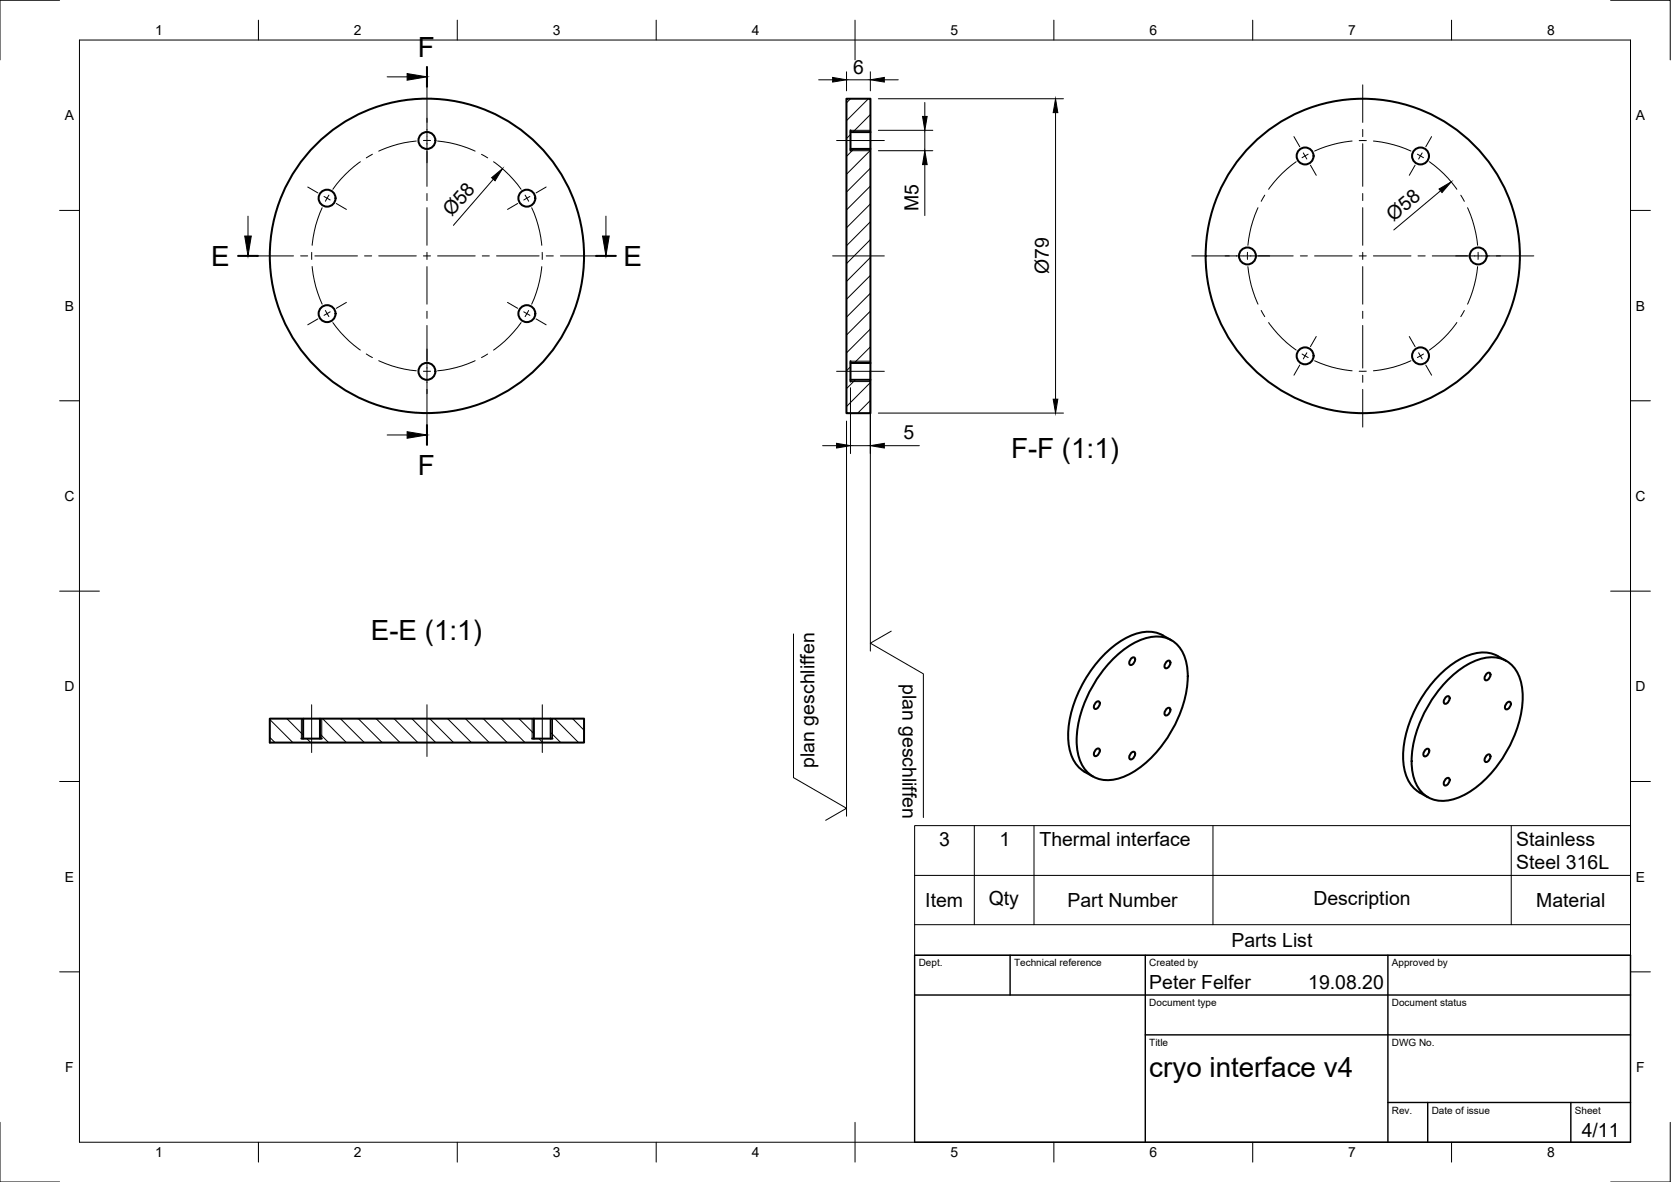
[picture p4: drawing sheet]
<svg xmlns="http://www.w3.org/2000/svg" width="420mm" height="297mm" viewBox="0 0 420 297" stroke-linecap="round" stroke-linejoin="round" font-family="sans-serif">
<!-- layer: Visible -->
<g fill="none" stroke="#000" stroke-width=".51">
<path d="M213.8 33.2h5.1v-8.4h-6.1v79h6.1v-8.4h-5.1M213.8 37.4h5.1v53.8h-5.1M213.8 32.8v5.1M218.9 33.2v4.2M213.8 90.8v5.1M218.9 91.2v4.2M275.5 176.6l.3-.3h.5a1.25 1.25 0 0 1-1 1.8 1.07 1.07 0 0 1 .2-1.5zM279.5 165.9a18.1 18.1 0 0 1 10.6-5.9 7.5 7.5 0 0 1 8.3 6.9 26 26 0 0 1-4.3 17.6 25.4 25.4 0 0 1-12.2 11 7.7 7.7 0 0 1-10.9-6.4 26 26 0 0 1 4.3-17.6 32.3 32.3 0 0 1 4.2-5.6zM284.4 165.5l.3-.2 .5-.1a1.25 1.25 0 0 1-1.1 1.9 1.07 1.07 0 0 1 .3-1.6zM293.3 166.4l.3-.3h.5a1.25 1.25 0 0 1-1.1 1.8 1.07 1.07 0 0 1 .3-1.5zM293.3 178.2l.3-.2 .5-.1a1.25 1.25 0 0 1-1.1 1.9 1.07 1.07 0 0 1 .3-1.6zM294.5 160.9a9.5 9.5 0 0 0-10.6-.9 29.8 29.8 0 0 0-14.3 18.2 18.4 18.4 0 0 0 0 12.2 8.9 8.9 0 0 0 5.2 4.7"/>
<path d="M363.5 175.3l.3-.3h.5a1.25 1.25 0 0 1-1.1 1.8 1.07 1.07 0 0 1 .3-1.5zM363.8 171.2a18.1 18.1 0 0 1 10.5-6 7.5 7.5 0 0 1 8.3 6.9 26 26 0 0 1-4.3 17.6 25.4 25.4 0 0 1-12.2 11 7.7 7.7 0 0 1-10.9-6.3 26 26 0 0 1 4.3-17.7 32.3 32.3 0 0 1 4.3-5.5zM373.7 169.4l.3-.3h.6a1.25 1.25 0 0 1-1.1 1.8 1.07 1.07 0 0 1 .2-1.5zM378.8 166.1a9.5 9.5 0 0 0-10.7-.9 29.8 29.8 0 0 0-14.3 18.2 18.4 18.4 0 0 0 0 12.2 8.9 8.9 0 0 0 5.2 4.7M378.9 176.7l.3-.3h.5a1.25 1.25 0 0 1-1.1 1.8 1.07 1.07 0 0 1 .3-1.5zM75.8 185.6h5.1M76.2 185.6v-5h-8.4v6h79.1v-6h-8.4v5M76.2 180.6h4.3M80.5 185.6v-5h53.7v5M133.8 185.6h5.1M134.2 180.6h4.3M275.5 188.4l.3-.2 .5-.1a1.25 1.25 0 0 1-1 1.9 1.07 1.07 0 0 1 .2-1.6z"/>
<path d="M284.4 189.3l.3-.3h.5a1.25 1.25 0 0 1-1.1 1.8 1.07 1.07 0 0 1 .3-1.5zM358.4 188.5l.2-.2 .6-.1a1.25 1.25 0 0 1-1.1 1.8 1.07 1.07 0 0 1 .3-1.5zM363.5 195.8l.3-.2 .5-.1a1.25 1.25 0 0 1-1.1 1.9 1.07 1.07 0 0 1 .3-1.6zM373.7 189.9l.3-.2 .6-.1a1.25 1.25 0 0 1-1.1 1.9 1.07 1.07 0 0 1 .2-1.6z"/>
<circle cx="107.3" cy="35.3" r="2.13"/>
<circle cx="328.2" cy="39.2" r="2.13"/>
<circle cx="357.2" cy="39.2" r="2.13"/>
<circle cx="82.2" cy="49.8" r="2.13"/>
<circle cx="132.5" cy="49.8" r="2.13"/>
<circle cx="82.2" cy="78.8" r="2.13"/>
<circle cx="107.3" cy="64.3" r="39.5"/>
<circle cx="132.5" cy="78.8" r="2.13"/>
<circle cx="313.7" cy="64.3" r="2.13"/>
<circle cx="342.7" cy="64.3" r="39.5"/>
<circle cx="371.7" cy="64.3" r="2.13"/>
<circle cx="107.3" cy="93.3" r="2.13"/>
<circle cx="328.2" cy="89.4" r="2.13"/>
<circle cx="357.2" cy="89.4" r="2.13"/>
</g>
<!-- layer: Visible Narrow -->
<path d="M213.8 37.9h5.1M213.8 32.8h5.1M213.8 90.8h5.1M213.8 95.9h5.1M75.8 180.6v5M80.9 180.6v5M133.8 180.6v5M138.9 180.6v5" fill="none" stroke="#000" stroke-width=".25"/>
<!-- layer: TitleBlock -->
<path d="M230 240.1h180v46.9h-180zM230 250h180M254 240.1v9.9M288 240.1v46.9M349 240.1v46.9M288 260.1h122M349 277.1h61M359 277.1v9.9M395 277.1v9.9" fill="none" stroke="#000" stroke-width=".36"/>
<!-- layer: Smart Centers -->
<g fill="none" stroke="#000" stroke-width=".25">
<path d="M93.6 38.8l-1.5 .9M104.7 35.4l-4.6 .8-4.9 1.8M106.5 35.3h1.8M107.4 21.3v13M107.4 34.4v12.4M110 35.4l4.6 .8 4.9 1.8M121.1 38.8l1.5 .9M210.4 35.3h12M325.4 34.3l1.4 2.6M327.7 38.4l.9 1.6M328.9 38.7l-1.5 .9M340 35.4l-5.1 1-4.4 1.6"/>
<path d="M341.8 35.3h1.8M342.6 21.3v9.5M342.6 32.5v1.8M342.6 36.1v10.7M345.3 35.4l5.1 1 4.4 1.6M356.4 38.7l1.5 .9M357.6 38.4l-.9 1.6M360 34.3l-1.5 2.6M77.4 47l2.5 1.5M81 52.2l-1.6 4.4-.9 5M81.5 49.4l1.5 .9M82.7 49l-.9 1.6"/>
<path d="M84.6 51.1l2.5 1.5M90.6 40.6l-3.9 3.4-3 3.6M107.4 48.6v1.8M107.4 52.2v9.4M124.1 40.6l3.9 3.4 3 3.6M130.2 51.1l-2.6 1.5M132 49l.9 1.6M133.2 49.4l-1.5 .9M133.7 52.2l1.6 4.4 .9 5M137.3 47l-2.5 1.5M316.3 52.2l-1.7 4.8-.8 4.6M318 49.1l-.9 1.5"/>
<path d="M325.9 40.6l-3.6 3.1-3.3 3.9M329.5 41.5l1.5 2.6M342.6 48.6v1.8M342.6 52.2v9.4M355.8 41.5l-1.4 2.6M359.4 40.6l3.6 3.1 3.3 3.9M367.3 49.1l.9 1.5M369 52.2l1.7 4.8 .8 4.6M64.3 64.3h9.5M75.6 64.3h1.8M78.4 63.4v1.8M78.5 67l.9 5 1.6 4.4"/>
<path d="M79.2 64.3h10.7M81.8 78l.9 1.6M83 78.4l-1.5 .9M87.1 76l-2.5 1.5M91.7 64.3h1.8M95.2 64.3h9.5M106.5 64.3h1.7M107.4 63.4v1.8M107.4 67v9.4M107.4 78.2v1.8M110 64.3h9.5M121.3 64.3h1.7"/>
<path d="M124.8 64.3h10.8M127.6 76l2.6 1.5M131.7 78.4l1.5 .9M132.9 78l-.9 1.6M136.2 67l-.9 5-1.6 4.4M136.3 63.4v1.8M137.3 64.3h1.8M140.9 64.3h9.4M209.4 64.3h13M299.7 64.3h13M312.8 64.3h12.4M313.7 63.4v1.8"/>
<path d="M313.8 67l.8 4.6 1.7 4.8M317.1 78l.9 1.6M327 64.3h1.7M330.5 64.3h9.5M341.8 64.3h1.7M342.6 63.4v1.8M342.6 67v9.4M342.6 78.2v1.8M345.3 64.3h9.5M356.6 64.3h1.8M360.1 64.3h12.5M368.2 78l-.9 1.6"/>
<path d="M371.5 67l-.8 4.6-1.7 4.8M371.7 63.4v1.8M372.6 64.3h13.1M79.9 80.1l-2.5 1.5M83.7 81.1l3 3.6 3.9 3.3M92.1 88.9l1.5 1M95.2 90.6l4.9 1.8 4.6 .8M106.5 93.3h1.8M107.4 81.8v12.4M107.4 94.3v13M119.5 90.6l-4.9 1.8-4.6 .8M122.6 89l-1.5 .9"/>
<path d="M131 81.1l-3 3.6-3.9 3.3M134.8 80.1l2.5 1.5M210.4 93.3h12M319 81.1l3.3 3.9 3.6 3M326.8 91.7l-1.4 2.6M327.4 89l1.5 .9M328.6 88.7l-.9 1.5M330.5 90.7l4.4 1.6 5.1 .9M331 84.6l-1.5 2.5M341.8 93.3h1.7M342.6 81.8v10.7M342.6 94.3v1.8"/>
<path d="M342.6 97.9v9.4M354.4 84.6l1.4 2.5M354.8 90.7l-4.4 1.6-5.1 .9M356.7 88.7l.9 1.5M357.9 89l-1.5 .9M358.5 91.7l1.5 2.6M366.3 81.1l-3.3 3.9-3.6 3M78.4 177.1v12M107.4 177.1v13M136.4 177.1v12"/>
</g>
<!-- layer: Border -->
<g fill="none" stroke="#000" stroke-width=".25">
<path d="M15 .1h-15v15M20 10.1h390v276.9h-390zM65 5.1v5M115 5.1v5M165 5.1v5M215 5.1v10M265 5.1v5M315 5.1v5M365 5.1v5M405 .1h15v15M15 52.9h5M410 52.9h5"/>
<path d="M15 100.7h5M410 100.7h5M15 148.6h10M405 148.6h10M15 196.4h5M410 196.4h5M15 244.2h5M410 244.2h5M0 282.1v14.9h15M65 287v5M115 287v5M165 287v5"/>
<path d="M215 282.1v9.9M265 287v5M315 287v5M365 287v5M420 282.1v14.9h-15"/>
</g>
<!-- layer: Section Lines -->
<path d="M107.4 16.8v5M59.9 64.3h5M149.9 64.3h5M107.4 106.8v5" fill="none" stroke="#000" stroke-width=".51"/>
<path d="M97.3 19.3h5.1M62.4 54.3v5M152.4 54.3v5M97.3 109.3h5.1" fill="none" stroke="#000" stroke-width=".25"/>
<path d="M102.4 18.5l5 .8-5 .9zM61.5 59.3h1.7l-.8 5zM151.5 59.3h1.7l-.8 5zM102.4 108.5l5 .8-5 .8z" fill="#000" stroke="#000" stroke-width=".25"/>
<!-- layer: Hatching -->
<g fill="none" stroke="#000" stroke-width=".25">
<path d="M213.8 24.8l-.9 1M213.8 33.8l-.9 1M214.7 37.4l-1.8 1.9M218.4 24.8l-5.5 5.5M218.8 28.8l-4.3 4.4M218.8 37.8l-5.9 6M218.8 42.3l-5.9 6M218.8 46.8l-5.9 6M218.8 51.3l-5.9 5.9M218.8 55.7l-5.9 6.1M218.8 60.2l-5.9 6M218.8 64.7l-5.9 6"/>
<path d="M218.8 69.2l-5.9 6M218.8 73.7l-5.9 6M218.8 78.2l-5.9 6M213.8 92.2l-.9 1M215.1 95.4l-2.2 2.3M218.8 82.7l-5.9 6M218.8 87.2l-4 4M218.8 96.1l-5.9 6.1M218.8 100.6l-3.1 3.2M67.9 185.3l1.3 1.3M67.9 180.8l5.7 5.8M72.1 180.6l4.1 4.1"/>
<path d="M77.1 185.6l1 1M80.5 184.5l2.1 2.1M81.1 180.6l6 6M85.6 180.6l6 6M90.1 180.6l6 6M94.6 180.6l6 6M99.1 180.6l6 6M103.6 180.6l6 6M108.1 180.6l5.9 6M112.5 180.6l6 6M117 180.6l6 6M121.5 180.6l6 6"/>
<path d="M126 180.6l6 6M130.5 180.6l3.7 3.7M135.5 185.6l1 1M138.5 184.1l2.5 2.5M139.5 180.6l6 6M144 180.6l2.9 2.9"/>
</g>
<!-- layer: FD_Dimensions -->
<g fill="none" stroke="#000" stroke-width=".25">
<path d="M212.9 18v4.8M218.8 18v4.8M205.8 20.1h3.6M212.9 20.1h5.9M220.9 24.8h46.5M220.9 37.9h13.6M220.9 32.8h13.6M222.4 20.1h3.4M232.5 25.7v3.6M232.5 32.8v5.1M265.4 28.3v72M124.1 45l-10.1 11.6"/>
<path d="M232.5 41.4v12.8M362.2 47.9l-11.7 9.9M213.8 97.4v16.6M218.8 93.2v20.8M206.8 112h3.6M213.8 112h5M220.9 103.8h46.5M222.4 112h8.8"/>
</g>
<path d="M209.4 19.5l3.5 .6-3.5 .5zM218.8 20.1l3.6-.6v1.1zM232 29.3h1.1l-.6 3.5zM265.4 24.8l.6 3.5h-1.2zM123.6 44.6l2.7-2.2-1.8 3zM232.5 37.9l.6 3.5h-1.1zM361.8 47.5l3.1-1.8-2.3 2.7zM210.4 111.4l3.4 .6-3.4 .6zM218.8 112l3.6-.6v1.2zM264.8 100.3h1.2l-.6 3.5z" fill="#000" stroke="#000" stroke-width=".25"/>
<path d="M218.8 93.2v70.4M212.9 105.8v99.3M199.5 159.3v36.1l13.4 7.7-5.3 3M224.1 158.6l-5.3 3 13.4 7.7v36.2" fill="none" stroke="#000" stroke-width=".25"/>
<!-- layer: Parts Lists -->
<path d="M230 207.5h180v32.6h-180zM230 220h180M245 207.5v24.9M260 207.5v24.9M305 207.5v24.9M380 207.5v24.9M230 232.4h180" fill="none" stroke="#000" stroke-width=".25"/>
<g font-size="7">
<text x="105.1" y="14.3">F</text>
<text x="53.1" y="66.8">E</text>
<text x="156.8" y="66.8">E</text>
<text x="105.1" y="119.3">F</text>
<text x="254.2" y="115.2">F-F (1:1)</text>
<text x="93.2" y="160.9">E-E (1:1)</text>
<text x="289" y="270.6">cryo interface v4</text>
</g>
<g font-size="4.9">
<text x="214.5" y="18.5">6</text>
<text x="231" y="53.1" transform="rotate(-90 231 53.1)">M5</text>
<text x="113.6" y="54.6" transform="rotate(-49 113.6 54.6)">Ø58</text>
<text x="350.4" y="55.7" transform="rotate(-40 350.4 55.7)">Ø58</text>
<text x="263.8" y="68.9" transform="rotate(-90 263.8 68.9)">Ø79</text>
<text x="227.1" y="110.4">5</text>
<text x="226.9" y="171.8" transform="rotate(90 226.9 171.8)">plan geschliffen</text>
<text x="204.8" y="192.9" transform="rotate(-90 204.8 192.9)">plan geschliffen</text>
<text x="236.1" y="212.5">3</text>
<text x="251.3" y="212.5">1</text>
<text x="261.4" y="212.5">Thermal interface</text>
<text x="381.3" y="212.5">Stainless</text>
<text x="381.3" y="218.4">Steel 316L</text>
<text x="232.7" y="227.9">Item</text>
<text x="248.6" y="227.5">Qty</text>
<text x="268.4" y="227.9">Part Number</text>
<text x="330.2" y="227.5">Description</text>
<text x="386.3" y="227.9">Material</text>
<text x="309.6" y="237.9">Parts List</text>
<text x="289" y="248.5">Peter Felfer</text>
<text x="329" y="248.5">19.08.20</text>
<text x="397.7" y="285.7">4/11</text>
</g>
<g font-size="3.5">
<text x="39" y="8.8">1</text>
<text x="89" y="8.8">2</text>
<text x="139" y="8.8">3</text>
<text x="189" y="8.8">4</text>
<text x="239" y="8.8">5</text>
<text x="289" y="8.8">6</text>
<text x="339" y="8.8">7</text>
<text x="389" y="8.8">8</text>
<text x="16.3" y="30.2">A</text>
<text x="411.3" y="30.2">A</text>
<text x="16.3" y="78">B</text>
<text x="411.3" y="78">B</text>
<text x="16.2" y="125.9">C</text>
<text x="411.2" y="125.9">C</text>
<text x="16.2" y="173.7">D</text>
<text x="411.2" y="173.7">D</text>
<text x="16.3" y="221.6">E</text>
<text x="411.3" y="221.6">E</text>
<text x="16.4" y="269.4">F</text>
<text x="411.4" y="269.4">F</text>
<text x="39" y="290.8">1</text>
<text x="89" y="290.8">2</text>
<text x="139" y="290.8">3</text>
<text x="189" y="290.8">4</text>
<text x="239" y="290.8">5</text>
<text x="289" y="290.8">6</text>
<text x="339" y="290.8">7</text>
<text x="389" y="290.8">8</text>
</g>
<g font-size="2.5">
<text x="231" y="242.9">Dept.</text>
<text x="255" y="242.9">Technical reference</text>
<text x="289" y="242.9">Created by</text>
<text x="350" y="242.9">Approved by</text>
<text x="289" y="252.8">Document type</text>
<text x="350" y="252.8">Document status</text>
<text x="289" y="262.9">Title</text>
<text x="350" y="262.9">DWG No.</text>
<text x="350" y="279.9">Rev.</text>
<text x="360" y="279.9">Date of issue</text>
<text x="396" y="279.9">Sheet</text>
</g>
</svg>
